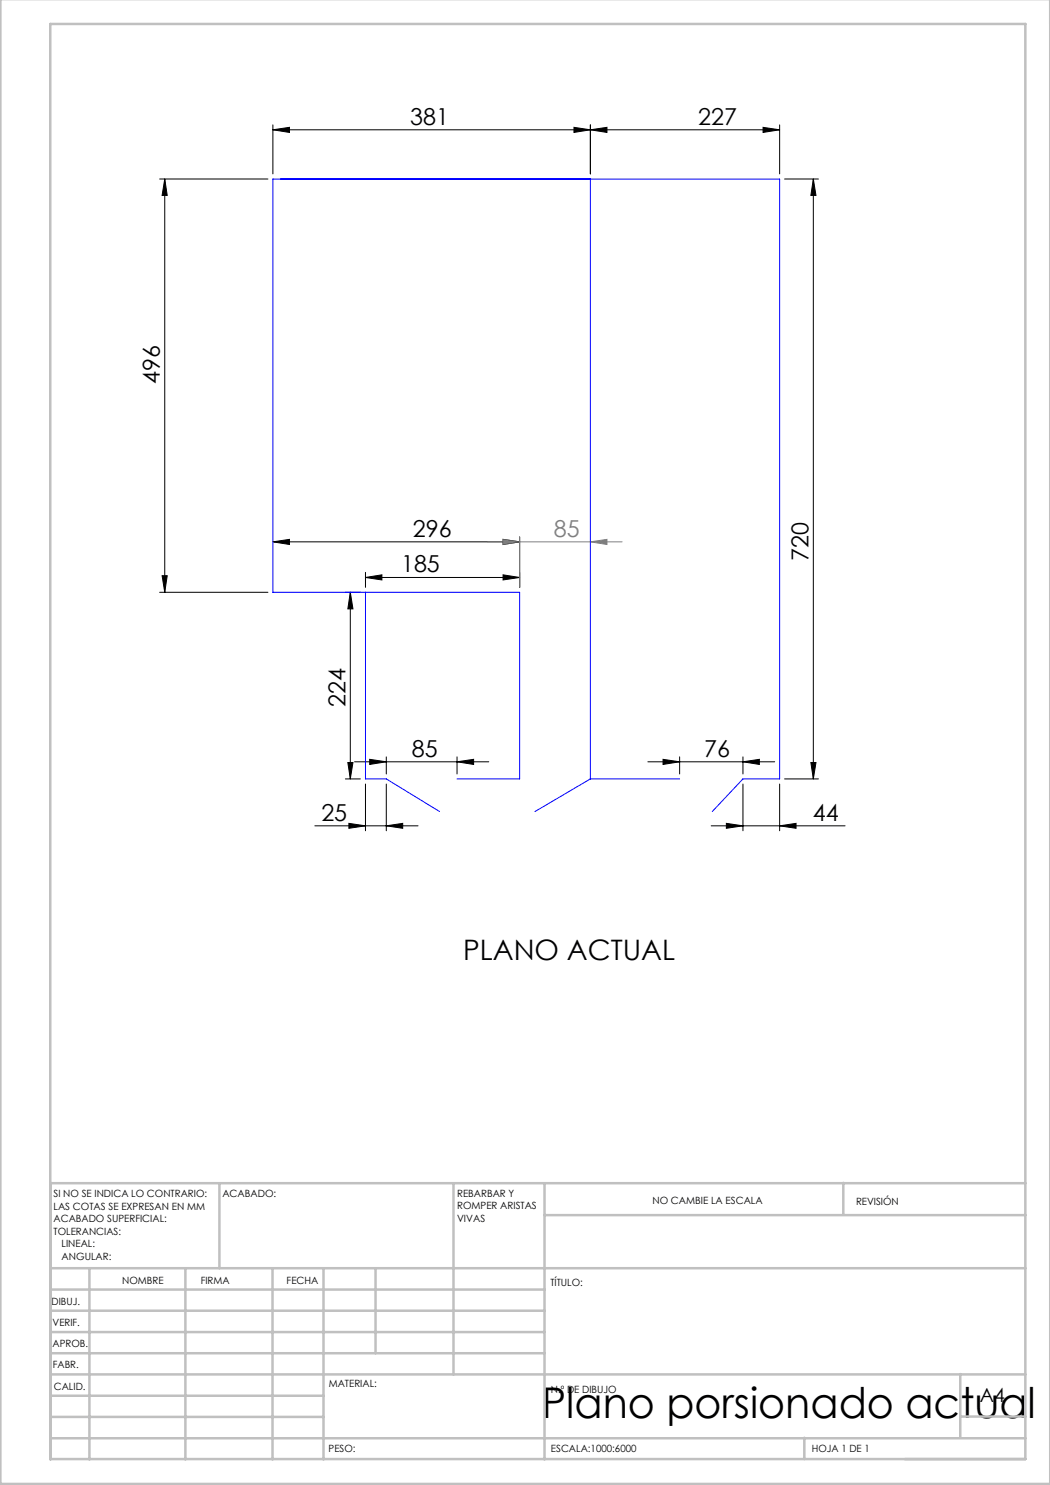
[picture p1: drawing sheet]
<svg xmlns="http://www.w3.org/2000/svg" width="210mm" height="297mm" viewBox="0 0 210 297" stroke-linecap="round" stroke-linejoin="round" font-family="sans-serif">
<g fill="none" stroke="#000" stroke-width=".2">
<path d="M31.9 35.8h21.7M32.9 35.8v82.7M32.9 35.8l.5 3.3h-1zM54.6 26l3.3-.5v1zM54.6 25v9.8M54.6 26h101.3M114.8 25.5l3.3 .5-3.3 .5zM118.1 26l3.3-.5v1zM118.1 25v9.8M152.6 25.5l3.3 .5-3.3 .5zM155.9 25v9.8M156.9 35.8h6.8"/>
<path d="M162.7 35.8v120M162.7 35.8l.5 3.3h-1zM31.9 118.5h21.7M32.4 115.1h1l-.5 3.4zM54.6 108.4l3.3-.5v1zM54.6 108.4h49.3M69.1 118.5h3M70.1 118.5v37.3M70.1 118.5l.5 3.3h-1zM73.1 115.5l3.3-.5v1zM73.1 114.5v3M73.1 115.5h30.8"/>
<path d="M100.6 115l3.3 .5-3.3 .5zM100.6 107.9l3.3 .5-3.3 .5zM103.9 107.4v10.1M69.1 155.8h3M69.6 152.5h1l-.5 3.3zM70.9 152.4h26.9M73.1 156.8v9.4M73.9 151.9l3.4 .5-3.4 .5zM77.3 151.4v3.4M77.3 156.8v9.4M91.4 152.4l3.3-.5v1zM91.4 151.4v3.4"/>
<path d="M129.6 152.4h25.3M132.6 151.9l3.3 .5-3.3 .5zM135.9 151.4v3.4M148.6 156.8v9.4M148.6 152.4l3.3-.5v1zM148.6 151.4v3.4M155.9 156.8v9.4M156.9 155.8h6.8M162.2 152.5h1l-.5 3.3zM63 165.2h20.6M69.8 164.7l3.3 .5-3.3 .5zM77.3 165.2l3.2-.5v1z"/>
<path d="M142.2 165.2h26.8M145.3 164.7l3.3 .5-3.3 .5zM155.9 165.2l3.3-.5v1z"/>
</g>
<path d="M97.6 108.4h26.8M100.6 107.9l3.3 .5-3.3 .5zM103.9 107.4v10.1M118.1 108.4l3.3-.5v1z" fill="none" stroke="#808080" stroke-width=".2"/>
<g fill="none" stroke="#c0c0c0" stroke-width=".5">
<path d="M.1 -.1v296.9h209.9v-296.9M10.1 4.8h195v287h-195zM43.9 236.6v17M90.7 236.6v38.3M108.9 236.6v55.3M168.7 236.6v6.3M205.1 236.6h-195v55.3M10.1 253.6h195M10.1 257.9h98.8M17.9 253.6v38.3M37.1 253.6v38.3M54.5 253.6v38.3"/>
<path d="M64.7 253.6v38.3M75.1 253.6v17M108.9 243h96.2M10.1 270.6h98.8M10.1 266.4h98.8M10.1 262.1h98.8M10.1 279.1h54.6M10.1 274.9h195M192.1 274.8v12.7M10.1 287.7h195M10.1 283.4h54.6M160.9 287.5v4.3"/>
<path d="M192.1 283.3h13"/>
</g>
<path d="M118.1 35.8v120M73.1 118.5v37.3h4.2l10.6 6.5M91.4 155.8h12.5v-37.3h-49.3v-82.7h101.3v120h-7.3l-6.1 6.5M118.1 155.8h17.8M118.1 155.8l-11.1 6.5" fill="none" stroke="#00f" stroke-width=".2"/>
<g fill="#000">
<path d="M32.4 115.1h1l-.5 3.4zM32.9 35.8l.5 3.3h-1z"/>
<path d="M70.1 118.5l.5 3.3h-1zM69.6 152.5h1l-.5 3.3z"/>
<path d="M73.1 115.5l3.3-.5v1zM100.6 115l3.3 .5-3.3 .5zM145.3 164.7l3.3 .5-3.3 .5zM155.9 165.2l3.3-.5v1zM118.1 26l3.3-.5v1zM152.6 25.5l3.3 .5-3.3 .5zM69.8 164.7l3.3 .5-3.3 .5zM77.3 165.2l3.2-.5v1zM73.9 151.9l3.4 .5-3.4 .5zM91.4 152.4l3.3-.5v1z"/>
<path d="M100.6 107.9l3.3 .5-3.3 .5zM54.6 108.4l3.3-.5v1zM114.8 25.5l3.3 .5-3.3 .5zM54.6 26l3.3-.5v1zM148.6 152.4l3.3-.5v1zM132.6 151.9l3.3 .5-3.3 .5z"/>
<path d="M162.2 152.5h1l-.5 3.3zM162.7 35.8l.5 3.3h-1z"/>
</g>
<path d="M100.6 107.9l3.3 .5-3.3 .5zM118.1 108.4l3.3-.5v1z" fill="#808080"/>
<text font-size="8.5" x="108.4" y="283.5">Plano porsionado actual</text>
<text font-size="5.6" x="92.6" y="192.1">PLANO ACTUAL</text>
<g font-size="4.7">
<text x="82.1" y="24.9">381</text>
<text x="139.6" y="24.9">227</text>
<text x="31.9" y="76.8" transform="rotate(-90 31.9 76.8)">496</text>
<text x="82.6" y="107.3">296</text>
<text x="161.7" y="112.2" transform="rotate(-90 161.7 112.2)">720</text>
<text x="80.2" y="114.5">185</text>
<text x="69.1" y="141.3" transform="rotate(-90 69.1 141.3)">224</text>
<text x="82.4" y="151.3">85</text>
<text x="140.9" y="151.3">76</text>
<text x="64.3" y="164.1">25</text>
<text x="162.6" y="164.1">44</text>
</g>
<text font-size="4.7" fill="#808080" x="110.8" y="107.3">85</text>
<text font-size="3.9" x="196" y="280.4">A4</text>
<g font-size="2">
<text x="10.7" y="239.5">SI NO SE INDICA LO CONTRARIO:</text>
<text x="44.5" y="239.5">ACABADO:</text>
<text x="91.4" y="239.4">REBARBAR Y</text>
<text x="10.7" y="242">LAS COTAS SE EXPRESAN EN MM</text>
<text x="10.7" y="244.5">ACABADO SUPERFICIAL:</text>
<text x="91.4" y="241.9">ROMPER ARISTAS</text>
<text x="91.4" y="244.4">VIVAS</text>
<text x="130.5" y="240.8">NO CAMBIE LA ESCALA</text>
<text x="171.2" y="241">REVISIÓN</text>
<text x="10.7" y="247">TOLERANCIAS:</text>
<text x="12.3" y="249.5">LINEAL:</text>
<text x="12.3" y="252">ANGULAR:</text>
<text x="24.4" y="256.9">NOMBRE</text>
<text x="40.1" y="256.8">FIRMA</text>
<text x="57.3" y="256.8">FECHA</text>
<text x="110.1" y="257.1">TÍTULO:</text>
<text x="10.3" y="260.9">DIBUJ.</text>
<text x="10.5" y="269.3">APROB.</text>
<text x="10.5" y="265.2">VERIF.</text>
<text x="10.6" y="273.6">FABR.</text>
<text x="10.8" y="278">CALID.</text>
<text x="65.8" y="277.4">MATERIAL:</text>
<text x="110.2" y="278.5">N.º DE DIBUJO</text>
<text x="65.7" y="290.4">PESO:</text>
<text x="110.2" y="290.5">ESCALA:1000:6000</text>
<text x="162.4" y="290.4">HOJA 1 DE 1</text>
</g>
</svg>
